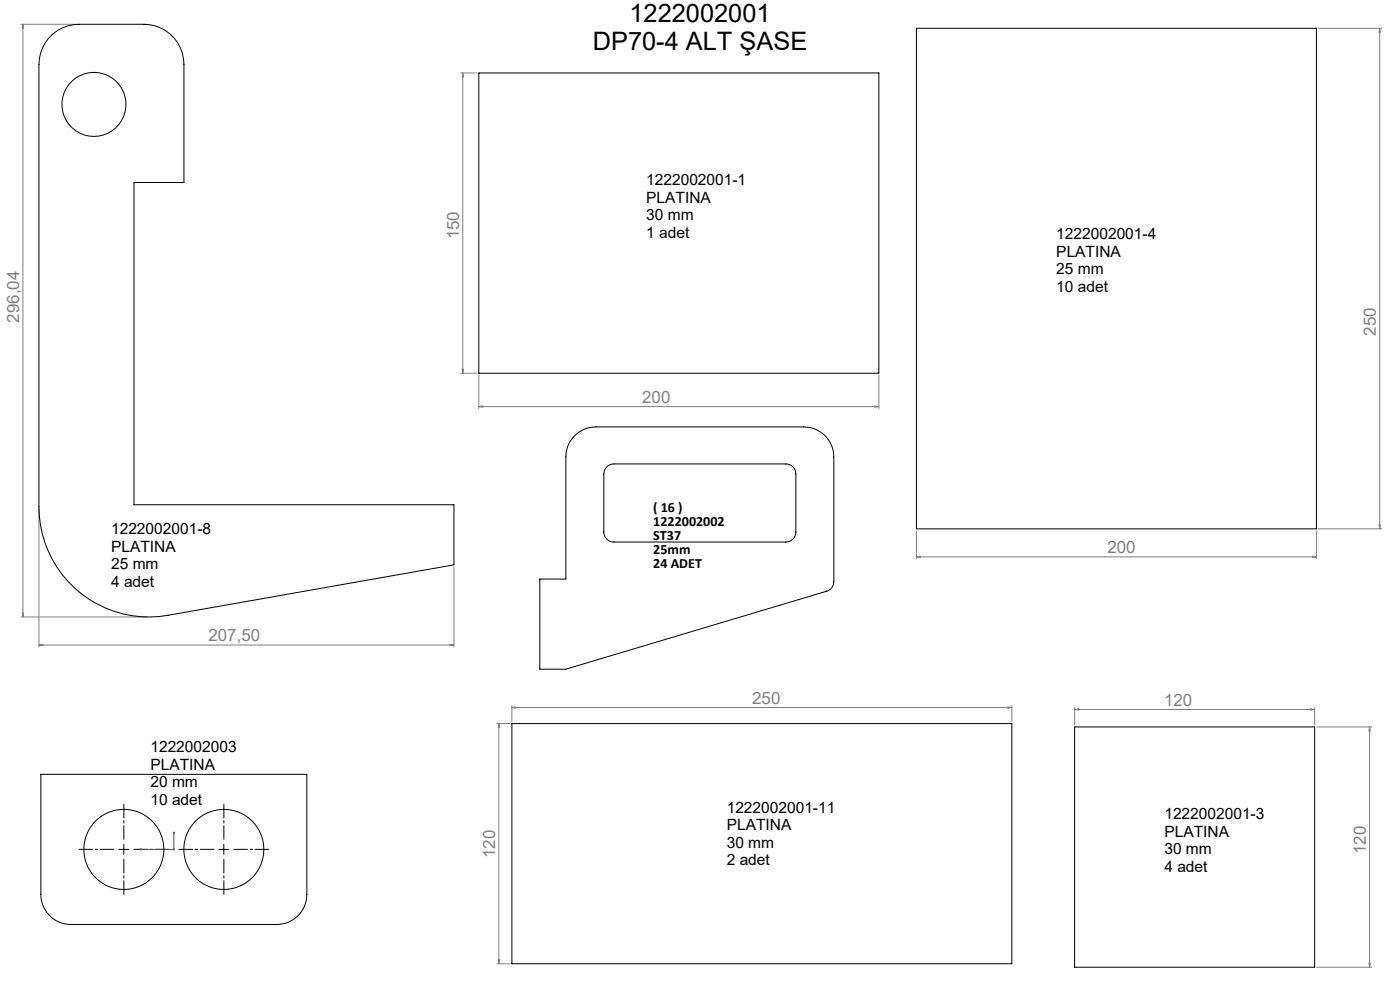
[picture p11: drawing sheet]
<svg xmlns="http://www.w3.org/2000/svg" width="700mm" height="490mm" viewBox="0 0 700 490" stroke-linecap="round" stroke-linejoin="round" font-family="sans-serif">
<path d="M87 416h.1M87 416v8h-17M70 424h.1" fill="none" stroke="#00f" stroke-width=".5"/>
<g fill="none" stroke="#808080" stroke-width=".5">
<path d="M10 12h28M11 12v296M11 12l1 2h-1zM659 14h32M690 14v250M690 14v2zM230 36h8M231 36v150M231 36l1 2h-1zM230 186h8M231 184h1l-1 2zM239 187v17"/>
<path d="M439 187v17M239 203h2zM239 203h200M437 203h2h-2zM19 254v69M458 278h2zM458 265v14M458 278h200M656 278h2h-2zM658 265v14M659 264h32M690 262v2z"/>
<path d="M227 283v40M10 308h63M11 306h1l-1 2zM19 322h2v1zM19 322h208M225 322h2l-2 1zM256 353h2v1zM256 352v8M256 353h250M504 353h2l-2 1zM506 352v8M537 354h2v1z"/>
<path d="M537 353v9M537 354h120M655 354h2l-2 1zM657 353v9M248 361h7M249 361l1 2h-1zM249 361v120M658 363h28M685 363v2h-1zM685 363v120M86 424h1M87 424v1"/>
<path d="M249 479h1l-1 2zM248 481h7M658 483h28M684 481h1v2z"/>
</g>
<path d="M62 419v-17M112 419v-17M57 424h-18M62 429v18M67 424h17M107 424h-18M112 429v18M117 424h17" fill="none" stroke="#000" stroke-width=".5" stroke-dasharray="15.2 1.3 1.3 1.3" stroke-dashoffset="8.4"/>
<path d="M59 424h5M62 422v5M109 424h5M112 422v5" fill="none" stroke="#000" stroke-width=".5"/>
<path d="M700 155v1z" fill="#00f"/>
<g fill="#808080">
<path d="M504 353h2l-2 1zM256 353h2v1z"/>
<path d="M239 203h2zM437 203h2h-2zM19 322h2v1zM225 322h2l-2 1z"/>
<path d="M537 354h2v1zM655 354h2l-2 1z"/>
<path d="M656 278h2h-2zM458 278h2z"/>
<path d="M690 262v2zM690 14v2z"/>
<path d="M249 361l1 2h-1zM249 479h1l-1 2zM684 481h1v2zM685 363v2h-1z"/>
<path d="M231 36l1 2h-1zM231 184h1l-1 2zM11 12l1 2h-1zM11 306h1l-1 2z"/>
</g>
<g fill="none" stroke="#000" stroke-width=".5">
<path d="M26 17a20 20 0 0 1 13-5h33a20 20 0 0 1 20 20v59h-25v161h160v30l-143 25a55 55 0 0 1-65-54v-221a20 20 0 0 1 7-15zM458 14h200v250h-200zM239 36h200v150h-200zM287 218l2-2 4-2 5-1h104a15 15 0 0 1 15 15v63a5 5 0 0 1-4 4l-130 39h-13v-45h13v-61l1-5zM303 233l4-1h86a5 5 0 0 1 5 5v29a5 5 0 0 1-5 5h-86a5 5 0 0 1-5-5v-29zM256 361h250v120h-250zM537 363h120v120h-120zM20 387h133v60a15 15 0 0 1-15 15h-103a15 15 0 0 1-15-15z"/>
<circle cx="47" cy="52" r="16"/>
<circle cx="62" cy="424" r="20"/>
<circle cx="112" cy="424" r="20"/>
</g>
<g font-size="12.7">
<text x="315" y="11">1222002001</text>
<text x="296" y="25">DP70-4 ALT ŞASE</text>
</g>
<g font-size="8.5" fill="#808080">
<text x="230" y="120" transform="rotate(-90 230 120)">150</text>
<text x="10" y="161" transform="rotate(-90 10 161)">296,04</text>
<text x="688" y="168" transform="rotate(-90 688 168)">250</text>
<text x="321" y="201">200</text>
<text x="554" y="276">200</text>
<text x="104" y="320">207,50</text>
<text x="376" y="351">250</text>
<text x="582" y="352">120</text>
<text x="248" y="429" transform="rotate(-90 248 429)">120</text>
<text x="683" y="427" transform="rotate(-90 683 427)">120</text>
</g>
<g font-size="7.8">
<text x="323" y="92">1222002001-1</text>
<text x="323" y="101">PLATINA</text>
<text x="323" y="110">30 mm</text>
<text x="323" y="119">1 adet</text>
<text x="528" y="119">1222002001-4</text>
<text x="528" y="128">PLATINA</text>
<text x="528" y="137">25 mm</text>
<text x="528" y="146">10 adet</text>
<text x="56" y="267">1222002001-8</text>
<text x="56" y="276">PLATINA</text>
<text x="56" y="284">25 mm</text>
<text x="56" y="293">4 adet</text>
<text x="75" y="376">1222002003</text>
<text x="75" y="385">PLATINA</text>
<text x="75" y="393">20 mm</text>
<text x="75" y="402">10 adet</text>
<text x="363" y="406">1222002001-11</text>
<text x="582" y="409">1222002001-3</text>
<text x="363" y="415">PLATINA</text>
<text x="582" y="418">PLATINA</text>
<text x="363" y="423">30 mm</text>
<text x="582" y="427">30 mm</text>
<text x="363" y="432">2 adet</text>
<text x="582" y="435">4 adet</text>
</g>
<g font-size="7.1">
<text x="327" y="256">( 16 )</text>
<text x="327" y="263">1222002002</text>
<text x="327" y="270">ST37</text>
<text x="327" y="277">25mm</text>
<text x="327" y="284">24 ADET</text>
</g>
</svg>
